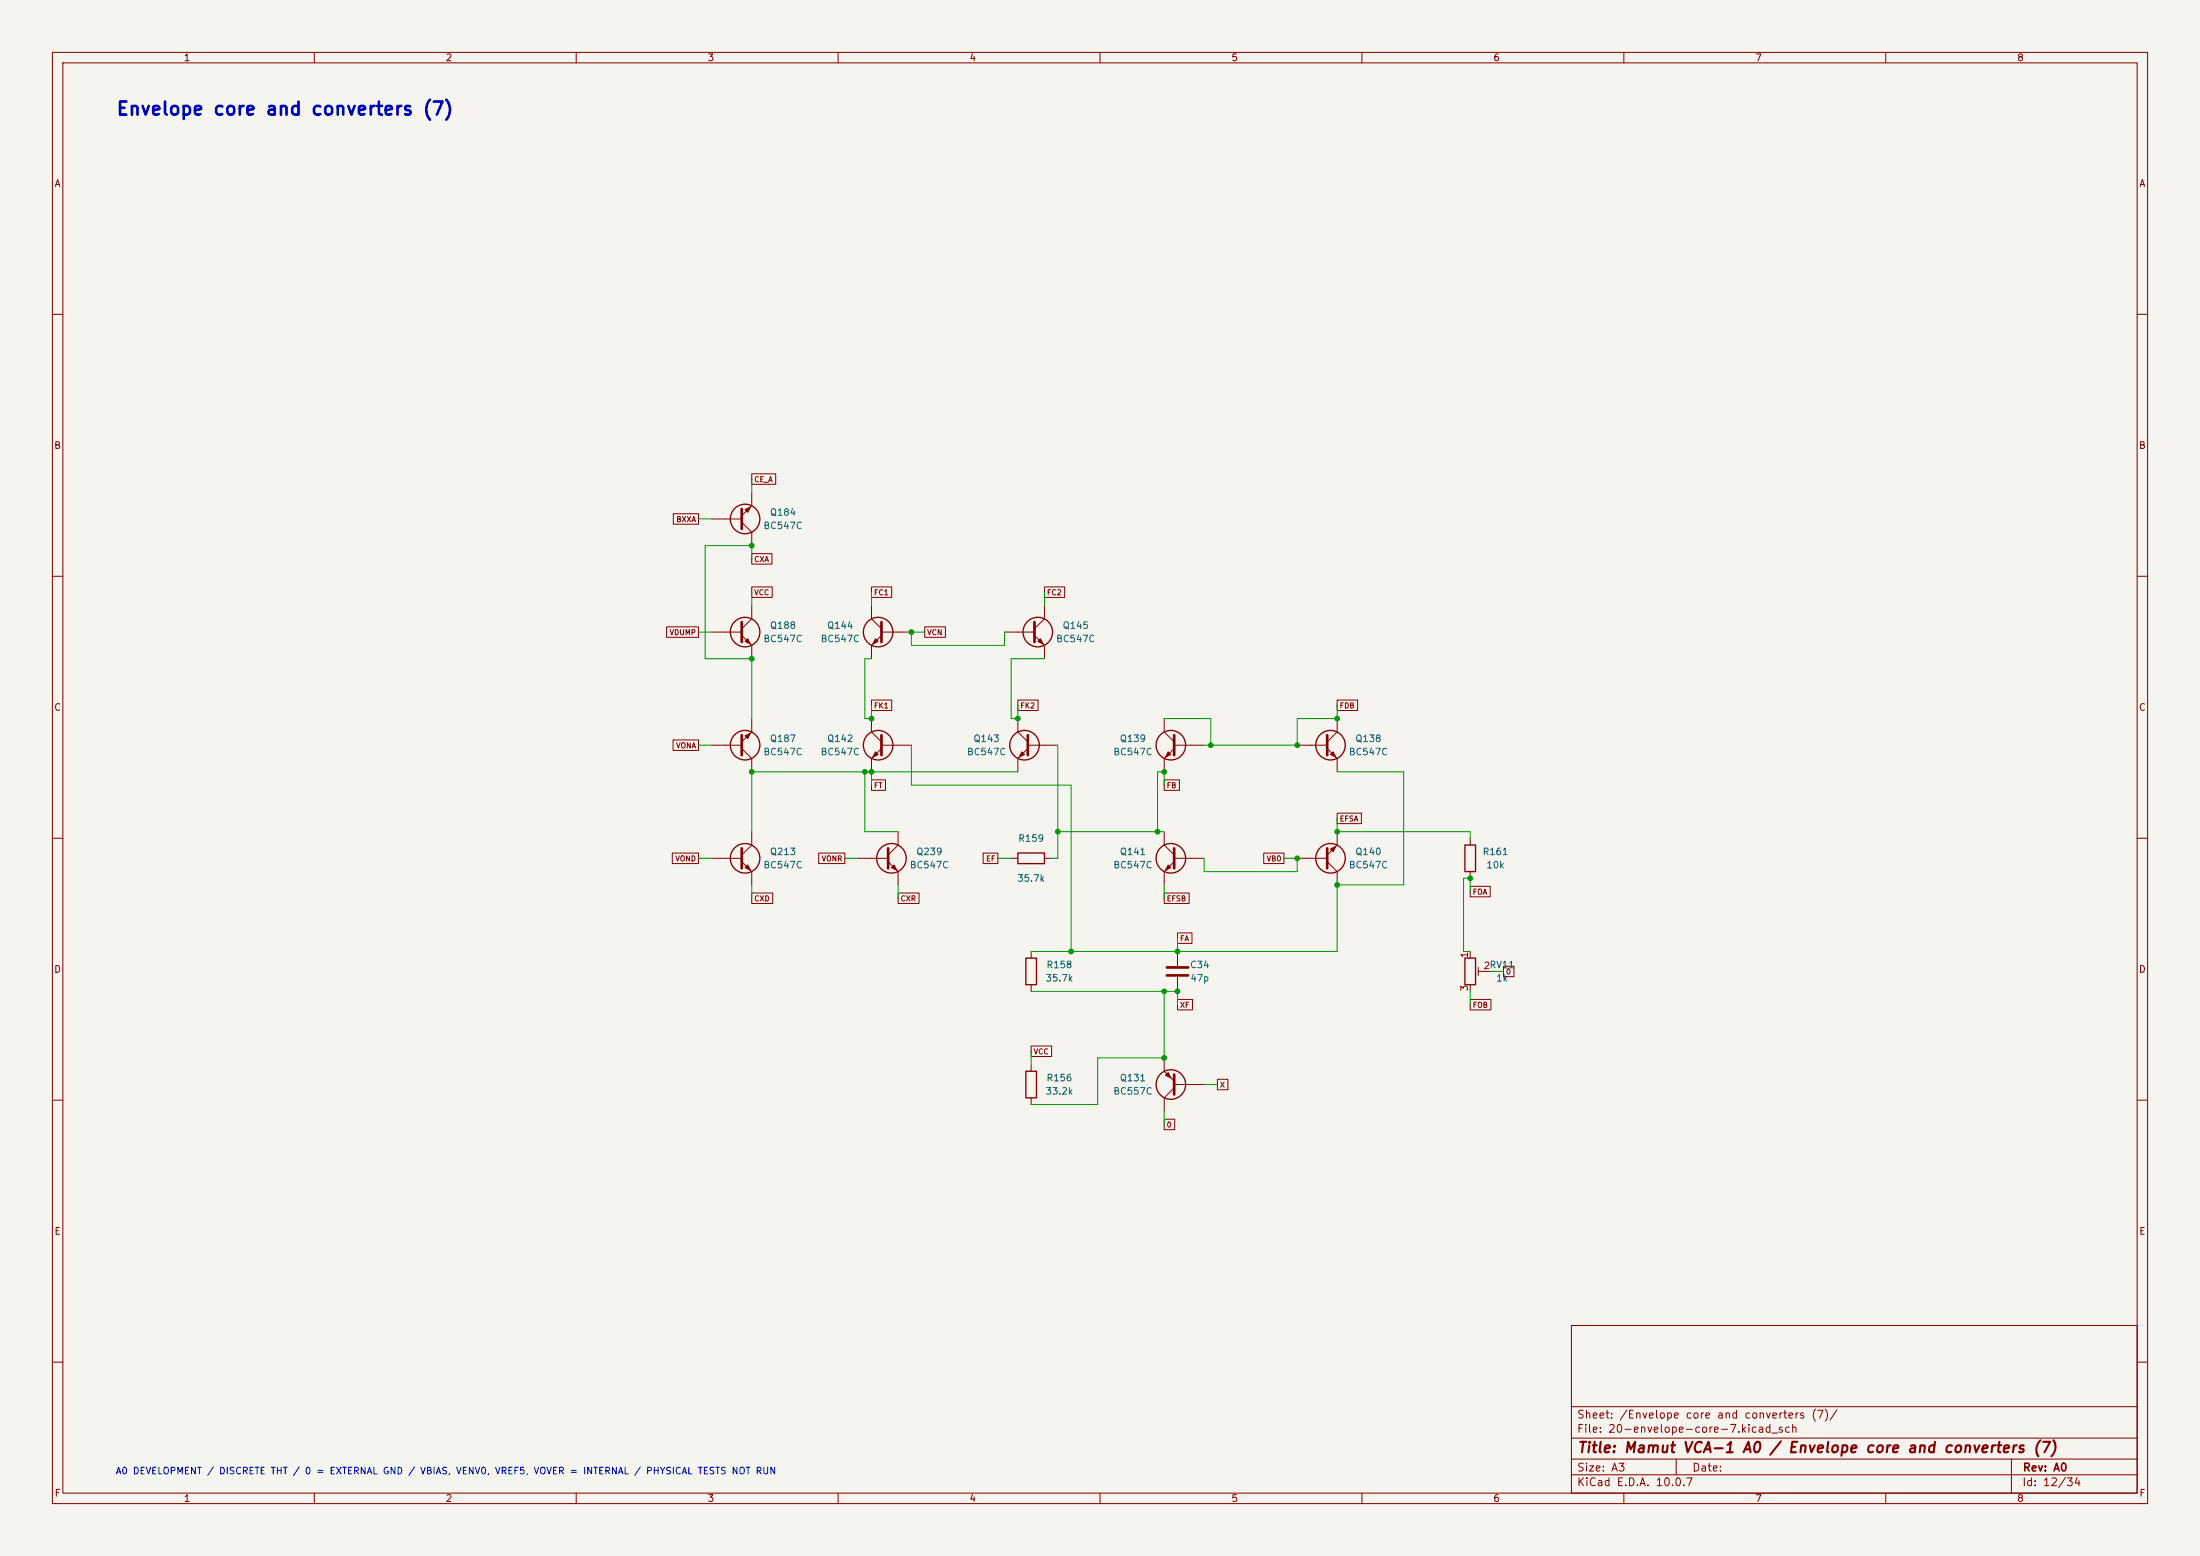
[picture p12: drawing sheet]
<svg xmlns="http://www.w3.org/2000/svg" width="420mm" height="297mm" viewBox="0 0 420 297" stroke-linecap="round" stroke-linejoin="round" font-family="sans-serif">
<path d="M0 0h420v297h-420z" fill="#f5f4ef" stroke="#f5f4ef" stroke-width=".19"/>
<g fill="none" stroke="#840000" stroke-width=".19">
<path d="M10 10h400v277h-400zM12 12h396v273h-396zM60 10v2M110 10v2M160 10v2M210 10v2M260 10v2M310 10v2M360 10v2M10 60h2M408 60h2M128.5 98.1h4.8v2h-4.8z"/>
<path d="M135.9 99.1h5.7M141.6 99.7l1.9 1.9v2.5M143.5 90.4h4.6v2h-4.6zM143.5 94v2.5l-1.9 1.9M10 110h2M127.3 119.6h6v2.1h-6zM143.5 112h3.9v2h-3.9zM143.5 105.7h3.9v2h-3.9zM143.5 115.6v2.5l-1.9 1.9M166.4 112h3.8v2h-3.8zM166.4 115.6v2.5l1.9 1.9M176.5 119.6h4v2.1h-4z"/>
<path d="M199.4 112h3.8v2h-3.8zM199.4 115.6v2.5l-1.9 1.9M408 110h2M135.9 120.7h5.7M141.6 121.3l1.9 1.9v2.5M143.5 137.2v2.5l-1.9 1.9M166.4 133.6h3.8v2h-3.8zM166.4 137.2v2.5l1.9 1.9M168.3 120.7h5.7M168.3 121.3l-1.9 1.9v2.5M191.8 120.7h5.7M194.3 133.6h3.9v2h-3.9z"/>
<path d="M194.3 137.2v2.5l1.9 1.9M197.5 121.3l1.9 1.9v2.5M222.2 137.2v2.5l2 1.9M255.3 133.6h3.9v2h-3.9zM255.3 137.2v2.5l-1.9 1.9M10 160h2M128.5 141.2h4.8v2h-4.8zM135.9 142.2h5.7M141.6 142.9l1.9 1.9v2.5M143.5 158.8v2.5l-1.9 1.9M166.4 148.9h2.6v2h-2.6zM168.3 142.2h5.7"/>
<path d="M168.3 142.9l-1.9 1.9v2.5M171.4 158.8v2.5l-1.9 1.9M196.2 142.2h5.7M196.2 142.9l-1.9 1.9v2.5M222.2 148.9h3v2h-3zM222.2 158.8v2.5l2 1.9M224.2 142.2h5.7M224.2 142.9l-2 1.9v2.5M247.6 142.2h5.8M253.4 142.9l1.9 1.9v2.5M255.3 155.2h4.6v2h-4.6zM255.3 158.8v2.5l-1.9 1.9"/>
<path d="M408 160h2M128.3 162.8h5v2h-5zM135.9 163.8h5.7M141.6 164.5l1.9 1.9v2.5M143.5 170.4h4v2.1h-4zM156.3 162.8h5v2h-5zM163.8 163.8h5.7M169.5 164.5l1.9 1.9v2.5M171.4 170.4h4.1v2.1h-4.1zM187.7 162.8h2.8v2h-2.8zM193 163.8h1.3M199.4 163.8h1.3"/>
<path d="M222.2 170.4h4.8v2.1h-4.8zM224.2 164.5l-2 1.9v2.5M224.2 163.8h5.7M224.8 178.1h2.8v2h-2.8zM241.3 162.8h3.8v2h-3.8zM247.6 163.8h5.8M253.4 164.5l1.9 1.9v2.5M280.7 169.2h3.8v2h-3.8zM280.7 160v1.3M280.7 166.4v1.2M196.8 199.7h4v2h-4zM196.8 181.6v1.3"/>
<path d="M196.8 188v1.2M224.8 190.8h2.8v2h-2.8zM224.8 181.6v2.8M224.8 186.4v2.8M280.7 190.8h3.9v2h-3.9zM280.7 181.6v1.3M280.7 188v1.2M282.2 184.7v1.5M282.2 185.4h2.3M287 184.4h2v2h-2zM10 210h2M196.8 203.2v1.3"/>
<path d="M196.8 209.6v1.2M222.2 213.6h2.1v2h-2.1zM222.2 201.9v2.6l2 1.9M224.2 207.6l-2 2v2.5M224.2 207h5.7M232.4 206h2v2h-2zM408 210h2M300 253h108v32h-108zM10 260h2M300 278.5h108M300 274.5h108M300 268.5h108"/>
<path d="M320 278.5v3M384 278.5v6.5M408 260h2M60 285v2M110 285v2M160 285v2M210 285v2M260 285v2M300 281.5h108M310 285v2M360 285v2"/>
</g>
<g fill="none" stroke="#840000" stroke-width=".51">
<path d="M141.6 97.2v3.8M141.6 118.7v3.9M168.3 118.7v3.9M197.5 118.7v3.9M141.6 140.3v3.8M168.3 140.3v3.8M196.2 140.3v3.8M224.2 140.3v3.8M253.4 140.3v3.8M141.6 161.9v3.8M169.5 161.9v3.8M224.2 161.9v3.8"/>
<path d="M253.4 161.9v3.8M222.8 186.2h4M222.8 184.7h4M224.2 205.1v3.8"/>
</g>
<g fill="none" stroke="#840000" stroke-width=".25">
<path d="M194.3 162.8h5.1v2h-5.1zM279.7 161.3h2v5.1h-2zM195.8 182.9h2.1v5.1h-2.1zM279.7 182.9h2v5.1h-2zM195.8 204.5h2.1v5.1h-2.1z"/>
<circle cx="142.2" cy="99.1" r="2.82"/>
<circle cx="142.2" cy="120.6" r="2.82"/>
<circle cx="167.6" cy="120.6" r="2.82"/>
<circle cx="198.1" cy="120.6" r="2.82"/>
<circle cx="142.2" cy="142.2" r="2.82"/>
<circle cx="167.6" cy="142.2" r="2.82"/>
<circle cx="195.6" cy="142.2" r="2.82"/>
<circle cx="223.5" cy="142.2" r="2.82"/>
<circle cx="254" cy="142.2" r="2.82"/>
<circle cx="142.2" cy="163.8" r="2.82"/>
<circle cx="170.2" cy="163.8" r="2.82"/>
<circle cx="223.5" cy="163.8" r="2.82"/>
<circle cx="254" cy="163.8" r="2.82"/>
<circle cx="223.5" cy="207" r="2.82"/>
</g>
<g fill="#840000" stroke="#840000" stroke-width=".19">
<path d="M142.2 97.3l1.1-.5-.6 1z"/>
<path d="M142.2 122.4l.5-.5 .6 1z"/>
<path d="M223 143.5l.5 .5-1 .5z"/>
<path d="M223 165.1l.5 .5-1 .5z"/>
<path d="M254 144l.5-.5 .5 1z"/>
<path d="M222.5 205.2l.5-.5 .5 1z"/>
<path d="M167.1 121.9l.5 .5-1 .5z"/>
<path d="M195.1 143.5l.5 .5-1 .5z"/>
<path d="M198.1 122.4l.5-.5 .5 1z"/>
<path d="M142.2 165.6l.5-.5 .6 1z"/>
<path d="M170.2 165.6l.5-.5 .5 1z"/>
<path d="M167.1 143.5l.5 .5-1 .5z"/>
<path d="M142.2 140.5l1.1-.5-.6 1z"/>
<path d="M254 162.1l1-.6-.5 1.1z"/>
</g>
<g fill="none" stroke="#009600" stroke-width=".19">
<path d="M133.3 99.1h2.6M143.5 91.4v2.6M143.5 106.7v-2.6h-8.9v21.6h8.9v11.5M143.5 113v2.6M166.4 113v2.6M199.4 113v2.6M133.3 120.7h2.6M166.4 125.7h-1.3v11.5h1.3v-2.6M176.5 120.7h-2.5v2.5h17.8v-2.5M199.4 125.7h-6.4v11.5h1.3v-2.6M222.2 137.2h8.9v5M255.3 134.6v2.6h-7.7v5h-17.7"/>
<path d="M133.3 142.2h2.6M165.1 147.3v11.5h6.3M166.4 147.3v2.6M174 142.2v7.7h30.5v31.7M194.3 147.3h-50.8v11.5M201.9 158.8h20.3M201.9 142.2v21.6h-1.2M222.2 149.9v-2.6h-1.2v11.5M255.3 156.2v2.6h25.4v1.2M255.3 147.3h12.7v21.6h-12.7v12.7h-58.5M133.3 163.8h2.6M143.5 168.9v2.6"/>
<path d="M161.3 163.8h2.5M171.4 168.9v2.6M190.5 163.8h2.5M222.2 168.9v2.6M224.8 179.1v2.5M229.9 163.8v2.6h17.7v-2.6h-2.5M280.7 170.2v-2.6h-1.3v14h1.3M196.8 189.2h28v2.6M222.2 189.2v12.7h-12.7v8.9h-12.7M280.7 189.2v2.6M284.5 185.4h2.5M196.8 200.7v2.5"/>
<path d="M222.2 212.1v2.5M229.9 207h2.5"/>
</g>
<g fill="#009600" stroke="#009600" stroke-width=".19">
<circle cx="166.4" cy="137.2" r=".46"/>
<circle cx="165.1" cy="147.3" r=".46"/>
<circle cx="166.4" cy="147.3" r=".46"/>
<circle cx="143.5" cy="104.1" r=".46"/>
<circle cx="143.5" cy="147.3" r=".46"/>
<circle cx="143.5" cy="125.7" r=".46"/>
<circle cx="201.9" cy="158.8" r=".46"/>
<circle cx="221" cy="158.8" r=".46"/>
<circle cx="222.2" cy="189.2" r=".46"/>
<circle cx="224.8" cy="189.2" r=".46"/>
<circle cx="222.2" cy="201.9" r=".46"/>
<circle cx="224.8" cy="181.6" r=".46"/>
<circle cx="204.5" cy="181.6" r=".46"/>
<circle cx="194.3" cy="137.2" r=".46"/>
<circle cx="174" cy="120.7" r=".46"/>
<circle cx="255.3" cy="168.9" r=".46"/>
<circle cx="247.6" cy="142.2" r=".46"/>
<circle cx="255.3" cy="137.2" r=".46"/>
<circle cx="231.1" cy="142.2" r=".46"/>
<circle cx="222.2" cy="147.3" r=".46"/>
<circle cx="280.7" cy="167.6" r=".46"/>
<circle cx="255.3" cy="158.8" r=".46"/>
<circle cx="247.6" cy="163.8" r=".46"/>
</g>
<text font-size="2.5" fill="#0000c2" x="22.1" y="22.6">Envelope core and converters (7)</text>
<text font-size="2" fill="#840000" x="301" y="277.8">Title: Mamut VCA-1 A0 / Envelope core and converters (7)</text>
<g font-size="1.5" fill="#840000">
<text x="300.9" y="273.8">File: 20-envelope-core-7.kicad_sch</text>
<text x="300.9" y="271.1">Sheet: /Envelope core and converters (7)/</text>
<text x="300.9" y="281.2">Size: A3</text>
<text x="322.9" y="281.2">Date:</text>
<text x="386" y="281.2">Rev: A0</text>
<text x="300.9" y="284">KiCad E.D.A. 10.0.7</text>
<text x="385.9" y="284">Id: 12/34</text>
</g>
<g font-size="1.3" fill="#840000">
<text x="35" y="12">1</text>
<text x="85" y="12">2</text>
<text x="135" y="12">3</text>
<text x="185" y="12">4</text>
<text x="235" y="12">5</text>
<text x="285" y="12">6</text>
<text x="335" y="12">7</text>
<text x="385" y="12">8</text>
<text x="10.3" y="36">A</text>
<text x="408.3" y="36">A</text>
<text x="10.2" y="86">B</text>
<text x="408.2" y="86">B</text>
<text x="10.2" y="136">C</text>
<text x="408.2" y="136">C</text>
<text x="10.2" y="186">D</text>
<text x="408.2" y="186">D</text>
<text x="10.3" y="236">E</text>
<text x="408.3" y="236">E</text>
<text x="10.3" y="286">F</text>
<text x="35" y="287">1</text>
<text x="85" y="287">2</text>
<text x="135" y="287">3</text>
<text x="185" y="287">4</text>
<text x="235" y="287">5</text>
<text x="285" y="287">6</text>
<text x="335" y="287">7</text>
<text x="385" y="287">8</text>
<text x="408.3" y="286">F</text>
</g>
<g font-size="1.3" fill="#006464">
<text x="145.6" y="101.3">BC547C</text>
<text x="146.9" y="98.8">Q184</text>
<text x="145.6" y="122.9">BC547C</text>
<text x="146.9" y="120.3">Q188</text>
<text x="156.6" y="122.9">BC547C</text>
<text x="157.8" y="120.3">Q144</text>
<text x="201.5" y="122.9">BC547C</text>
<text x="202.8" y="120.3">Q145</text>
<text x="146.9" y="141.9">Q187</text>
<text x="157.8" y="141.9">Q142</text>
<text x="185.7" y="141.9">Q143</text>
<text x="213.7" y="141.9">Q139</text>
<text x="258.6" y="141.9">Q138</text>
<text x="145.6" y="144.5">BC547C</text>
<text x="156.6" y="144.5">BC547C</text>
<text x="184.5" y="144.5">BC547C</text>
<text x="212.4" y="144.5">BC547C</text>
<text x="257.4" y="144.5">BC547C</text>
<text x="194.3" y="161">R159</text>
<text x="145.6" y="166.1">BC547C</text>
<text x="146.9" y="163.5">Q213</text>
<text x="173.6" y="166.1">BC547C</text>
<text x="174.8" y="163.5">Q239</text>
<text x="212.4" y="166.1">BC547C</text>
<text x="213.7" y="163.5">Q141</text>
<text x="257.4" y="166.1">BC547C</text>
<text x="258.6" y="163.5">Q140</text>
<text x="282.9" y="163.5">R161</text>
<text x="283.6" y="166.1">10k</text>
<text x="194.1" y="168.6">35.7k</text>
<text x="199.7" y="185.1">R158</text>
<text x="227.1" y="185.1">C34</text>
<text x="199.5" y="187.7">35.7k</text>
<text x="227.1" y="187.7">47p</text>
<text x="285.5" y="187.7">1k</text>
<text x="199.5" y="209.2">33.2k</text>
<text x="199.7" y="206.7">R156</text>
<text x="212.4" y="209.2">BC557C</text>
<text x="213.7" y="206.7">Q131</text>
</g>
<g font-size="1.3" fill="#a90000">
<text x="280.5" y="183" transform="rotate(-90 280.5 183)">1</text>
<text x="283.1" y="185.3">2RV11</text>
<text x="280.5" y="189.3" transform="rotate(-90 280.5 189.3)">3</text>
</g>
<text font-size="1.3" fill="#0000c2" x="22" y="281.7">A0 DEVELOPMENT / DISCRETE THT / 0 = EXTERNAL GND / VBIAS, VENV0, VREF5, VOVER = INTERNAL / PHYSICAL TESTS NOT RUN</text>
<g font-size="1" fill="#840000">
<text x="143.9" y="92.3">CE_A</text>
<text x="129" y="99.9">BXXA</text>
<text x="143.9" y="107.5">CXA</text>
<text x="143.9" y="113.9">VCC</text>
<text x="166.7" y="113.9">FC1</text>
<text x="199.8" y="113.9">FC2</text>
<text x="127.7" y="121.5">VDUMP</text>
<text x="176.9" y="121.5">VCN</text>
<text x="166.7" y="135.4">FK1</text>
<text x="194.7" y="135.4">FK2</text>
<text x="255.6" y="135.4">FDB</text>
<text x="129" y="143.1">VONA</text>
<text x="166.7" y="150.7">FT</text>
<text x="222.6" y="150.7">FB</text>
<text x="255.6" y="157">EFSA</text>
<text x="128.8" y="164.7">VOND</text>
<text x="156.8" y="164.7">VONR</text>
<text x="188.2" y="164.7">EF</text>
<text x="241.7" y="164.7">VB0</text>
<text x="143.9" y="172.3">CXD</text>
<text x="171.8" y="172.3">CXR</text>
<text x="222.6" y="172.3">EFSB</text>
<text x="281" y="171">FOA</text>
<text x="225.2" y="179.9">FA</text>
<text x="287.4" y="186.2">0</text>
<text x="225.2" y="192.6">XF</text>
<text x="281" y="192.6">FOB</text>
<text x="197.2" y="201.5">VCC</text>
<text x="232.8" y="207.8">X</text>
<text x="222.6" y="215.5">0</text>
</g>
</svg>
